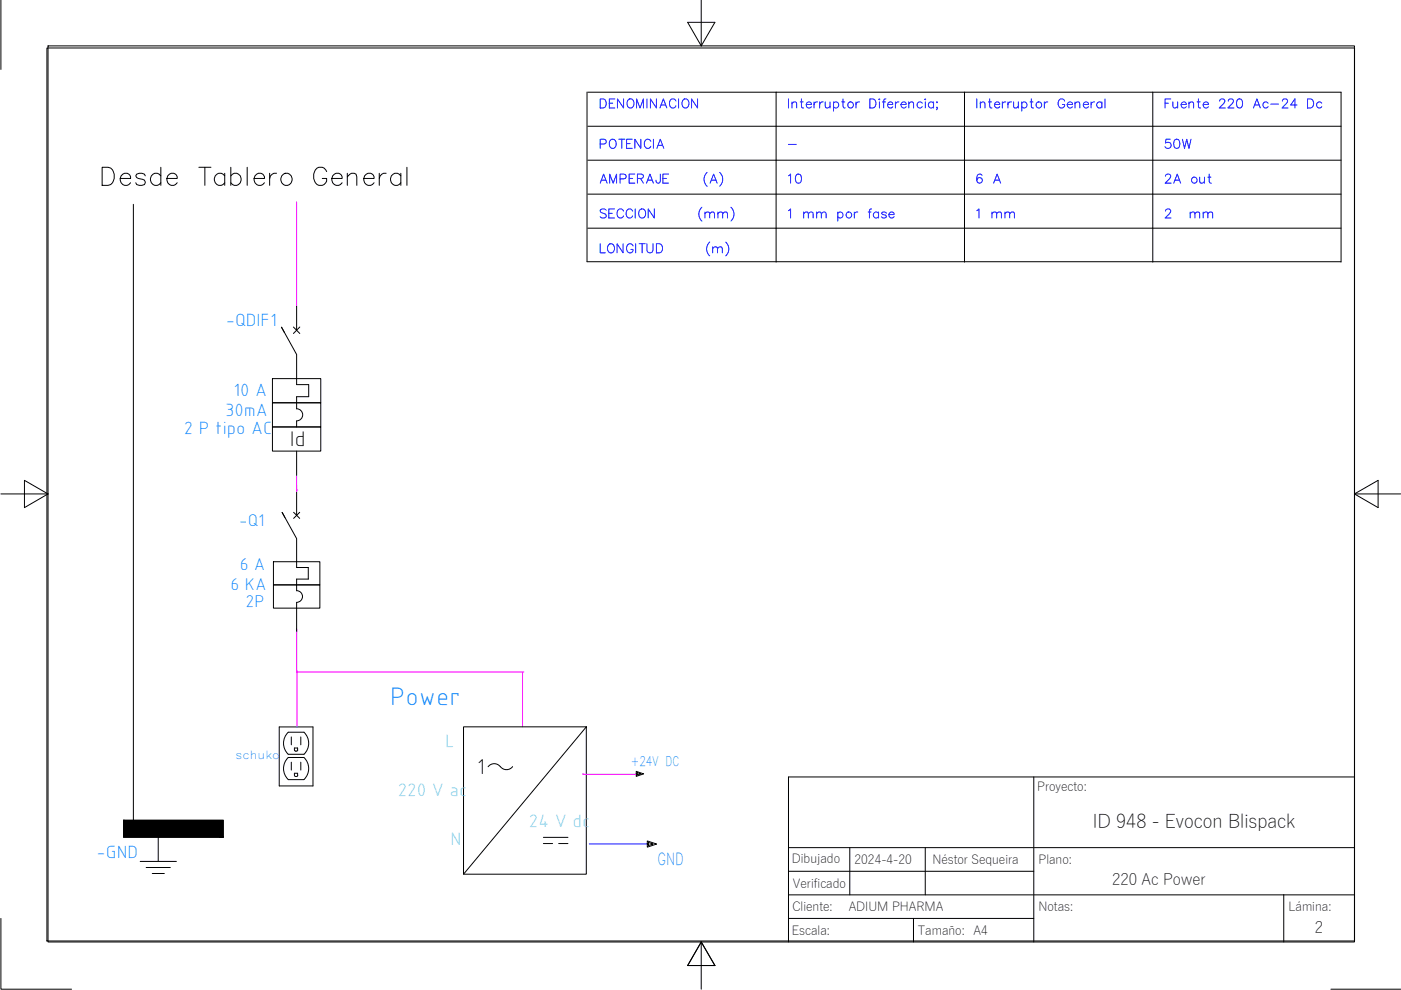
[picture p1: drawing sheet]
<svg xmlns="http://www.w3.org/2000/svg" width="297mm" height="210mm" viewBox="0 0 297 210" stroke-linecap="round" stroke-linejoin="round" font-family="sans-serif">
<!-- layer: 0 -->
<path d="M124.6 19.6h159.7v36M164.5 19.6v36M204.5 19.6v36M244.4 19.6v36M124.6 26.8h159.7M124.6 34h159.7M124.6 41.2h159.7M124.6 48.4h159.7" fill="none" stroke="#000" stroke-width=".21"/>
<g fill="none" stroke="#00f" stroke-width=".21">
<path d="M167.2 21v1.9M167.9 22l.5-.4 .4 .1 .1 1.2M167.9 21.6v1.3M169.7 21.6h.6M169.9 21v1.5l.1 .3 .4 .1M170.9 22.2h1.1a.6 .6 0 0 0-.8-.5 .6 .6 0 0 0-.2 .9 .59 .59 0 0 0 1 0M172.6 21.6v1.3M173.3 21.6a.64 .64 0 0 0-.7 .6M173.8 21.6v1.3M174.5 21.6a.65 .65 0 0 0-.7 .6M175 21.6l.1 1.2 .4 .1 .5-.4M176 21.6v1.3"/>
<path d="M176.7 21.9a.62 .62 0 0 1 .9-.1 .62 .62 0 0 1 0 .9 .62 .62 0 0 1-.9-.1M176.7 21.6v2M178.5 21.6h.6M178.7 21v1.5l.1 .3 .4 .1M181.5 21.6v1.3M182.2 21.6a.65 .65 0 0 0-.7 .6M184.4 21h.7a1.02 1.02 0 0 1 .6 .9 1.02 1.02 0 0 1-.6 1h-.7zM186.4 21.1h.1zM186.5 21.6v1.3M187.1 21.6h.6M187.8 21l-.3 .1-.1 .2v1.6M188.2 22.2h1.1a.6 .6 0 0 0-.8-.5 .6 .6 0 0 0-.2 .9 .59 .59 0 0 0 1 0"/>
<path d="M189.8 21.6v1.3M190.6 21.6a.65 .65 0 0 0-.8 .6M191 22.2h1.1a.59 .59 0 0 0-.8-.5 .59 .59 0 0 0-.2 .9 .57 .57 0 0 0 1 0M192.7 22l.4-.4 .5 .1 .1 1.2M192.7 21.6v1.3M195.5 21.9a.62 .62 0 0 0-.9-.1 .62 .62 0 0 0 0 .9 .62 .62 0 0 0 .9-.1M196.2 21v.2zM196.2 21.6v1.3M197.9 21.9a.62 .62 0 0 0-.9-.1 .62 .62 0 0 0 0 .9 .62 .62 0 0 0 .9-.1M197.9 21.6v1.3M198.6 21.6v.2zM198.6 22.9v-.2l.2 .3-.2 .3"/>
<path d="M207.1 21v1.9M207.8 22l.5-.4 .4 .1 .1 1.2M207.8 21.6v1.3M209.6 21.6h.6M209.8 21v1.5l.1 .3 .4 .1M210.9 22.2h1.1a.6 .6 0 0 0-.9-.5 .6 .6 0 0 0-.2 .9 .59 .59 0 0 0 1.1 0M212.5 21.6v1.3M213.3 21.6a.65 .65 0 0 0-.8 .6M213.7 21.6v1.3M214.4 21.6a.65 .65 0 0 0-.7 .6M214.9 21.6l.1 1.2 .5 .1 .4-.4M215.9 21.6v1.3"/>
<path d="M216.6 21.9a.62 .62 0 0 1 .9-.1 .62 .62 0 0 1 0 .9 .62 .62 0 0 1-.9-.1M216.6 21.6v2M218.4 21.6h.6M218.7 21v1.5l.1 .3 .3 .1M221.4 21.6v1.3M222.1 21.6a.64 .64 0 0 0-.7 .6M225.7 21.4a.71 .71 0 0 0-.8-.4 .71 .71 0 0 0-.6 .7 .8 .8 0 0 0 .3 1 .8 .8 0 0 0 1-.1l.1-.4h-.4M226.3 22.2h1.1a.59 .59 0 0 0-.9-.5 .59 .59 0 0 0-.1 .9 .57 .57 0 0 0 1 0M227.9 22l.5-.4 .5 .1v1.2M227.9 21.6v1.3M229.7 22.2h1.1a.6 .6 0 0 0-.9-.5 .6 .6 0 0 0-.1 .9 .59 .59 0 0 0 1 0M231.3 21.6v1.3"/>
<path d="M232.1 21.6a.65 .65 0 0 0-.8 .6M233.6 21.9a.62 .62 0 0 0-.9-.1 .62 .62 0 0 0 0 .9 .62 .62 0 0 0 .9-.1M233.6 21.6v1.3M234.3 21v1.9M167.2 44.7l.4-.4v1.9M170.4 45.3l.4-.3h.5l.1 1.2M170.4 45v1.2M171.4 45.3l.5-.3h.4l.1 1.2M173.1 45.3l.5-.3h.5v1.2M173.1 45v1.2M174.1 45.3l.5-.3h.5l.1 1.2M177.6 45.2a.61 .61 0 0 1 .9-.1 .61 .61 0 0 1 0 .9 .61 .61 0 0 1-.9-.1"/>
<path d="M177.6 45v1.9M181.1 45v1.2M181.9 45a.61 .61 0 0 0-.8 .5M184.1 45h.6M184.8 44.3l-.4 .1-.1 .3v1.5M186.3 45.2a.61 .61 0 0 0-.9-.1 .61 .61 0 0 0 0 .9 .61 .61 0 0 0 .9-.1M186.3 45v1.2M187.9 45.2a.59 .59 0 0 0-1 0l.3 .3 .6 .2 .1 .2a.59 .59 0 0 1-1 0M188.5 45.5h1.1a.59 .59 0 0 0-.9-.5 .59 .59 0 0 0-.1 .9 .59 .59 0 0 0 1 0"/>
<circle cx="180.3" cy="22.2" r=".64"/>
<circle cx="220.3" cy="22.2" r=".64"/>
<circle cx="180" cy="45.6" r=".63"/>
</g>
<!-- layer: YEL_14_THHN -->
<path d="M62.9 42.8v22.1M62.9 100.8v3.5M62.9 103.9h.1M62.9 133.3v9.3M62.9 142.5h48.2M63 142.3v11.8M110.8 142.6v11.5" fill="none" stroke="#f0f" stroke-width=".21"/>
<!-- layer: WHT_12_THHN -->
<path d="M28.3 43.3v132.3M26.2 173.9h21.1v3.6h-21.1z" fill="none" stroke="#000" stroke-width=".21"/>
<path d="M26.2 173.9l21.1 3.6v-3.6zM26.2 173.9l21.1 3.6h-21.1z" fill="#000" stroke="#000" stroke-width=".21"/>
<!-- layer: SYMS -->
<g fill="none" stroke="#000" stroke-width=".21">
<path d="M60.3 70.5l-.6-1.1 3.2 5.8v6.3h2.5v2.6h-2.5v2.6M62.2 69.3l1.4 1.4M62.9 64.9v5.1M63.6 69.3l-1.4 1.4M57.8 90.5h10.2v5.1h-10.2zM57.8 85.4h10.2v5.1h-10.2zM57.8 80.3h10.2v5.1h-10.2zM62.9 89.3v1.2M62.9 95.6v5.2M62.9 86.7a1.28 1.28 0 0 1 1.3 1.3 1.28 1.28 0 0 1-1.3 1.2M58 119.1h9.8v4.9h-9.8zM60.4 109.7l-.6-1.1 3.1 5.6v6.1h2.5v2.5h-2.5v2.5"/>
<path d="M62.3 108.6l1.2 1.3M62.9 104.3v5M63.5 108.6l-1.2 1.3M58 124h9.8v4.9h-9.8zM62.9 127.7v6.2M62.9 125.2a1.24 1.24 0 0 1 1.2 1.3 1.24 1.24 0 0 1-1.2 1.2M59.2 154.1h7.2v12.5h-7.2zM61.1 155.3h3.3a3.2 3.2 0 0 1 0 4.6h-3.3a3.2 3.2 0 0 1 0-4.6zM61.8 156.2v1.7M63.1 159v-.4h-.7l.1 .6 .4 .1M63.1 159l-.2 .3M63.8 156.2v1.7"/>
<path d="M98.3 154.1h26v31.2h-26zM124.3 154.1l-26 31.2M33.5 177.5v5.1M61.1 165.3h3.4M61.1 165.3a3.2 3.2 0 0 1 0-4.7h3.4a3.2 3.2 0 0 1-.1 4.7M61.8 161.6v1.7M63.1 164.4v-.5h-.7l.1 .7h.4M63.1 164.4l-.2 .2M63.8 161.6v1.7M103.5 162.6a1.62 1.62 0 0 1 2.6 0M106.1 162.5a1.62 1.62 0 0 0 2.6 0M115.2 177.5h5.2"/>
<path d="M115.2 178.9h2M118.4 178.9h2M137.2 178.3l2 .7-2 .6zM137.5 178.6l1 .4-1 .3zM29.7 182.6h7.7M31 183.9h5.1M32.3 185.2h2.5"/>
</g>
<path d="M123.5 164.1h.1" fill="none" stroke="#f00" stroke-width=".21"/>
<path d="M123.6 164.2h11.3" fill="none" stroke="#f0f" stroke-width=".21"/>
<!-- layer: WIRES -->
<path d="M124.9 178.9h12.4" fill="none" stroke="#00f" stroke-width=".21"/>
<path d="M134.9 163.5l1.6 .6-1.6 .5zM135.1 163.8l.8 .3-.8 .2z" fill="none" stroke="#000" stroke-width=".21"/>
<!-- layer: Componentes -->
<path d="M124.5 19.5v36h159.8" fill="none" stroke="#000" stroke-width=".21"/>
<g fill="none" stroke="#000" stroke-width=".21">
<path d="M.2 -.1v14.8M148.7 -.1v9.8M9.9 10.2h277.3v189.3h-277.3zM10.2 9.7h277v190h-277zM145.8 4.7h5.8l-2.9 5zM.2 104.7h10M5.2 101.8l5 2.9-5 2.9zM287.2 104.7h9.8M287.2 104.7l5-2.9v5.8zM167.2 179.7h120M180.2 179.7v10M196.2 179.7v10"/>
<path d="M219.2 164.7v35M287.2 164.7h-120v35M.2 194.7v15h15M148.7 199.7v10M148.7 199.7l2.9 5h-5.8zM167.2 189.7h120M167.2 194.7h52M167.2 184.7h52M193.7 194.7v5M272.2 189.7v10M282.2 209.7h14.8"/>
</g>
<text font-size="7.5" x="20.5" y="40.6">Desde Tablero General</text>
<g font-size="6.2" fill="#00f">
<text x="125.9" y="40.6">AMPERAJE (A)</text>
<text x="125.9" y="48">SECCION (mm)</text>
<text x="125.9" y="55.4">LONGITUD (m)</text>
</g>
<text font-size="5.6" fill="#007fff" x="82.7" y="149.4">Power</text>
<g font-size="5.3" fill="#00f">
<text x="125.9" y="32.8">POTENCIA</text>
<text x="245.9" y="32.8">50W</text>
<text x="165.8" y="40.2">10</text>
<text x="206" y="40.2">6 A</text>
<text x="245.9" y="40.2">2A out</text>
<text x="206" y="47.6">1 mm</text>
<text x="245.9" y="47.6">2 mm</text>
</g>
<g font-size="4.9" fill="#00f">
<text x="125.9" y="24">DENOMINACION</text>
<text x="245.9" y="24">Fuente 220 Ac-24 Dc</text>
</g>
<text font-size="4.8" x="101.1" y="164.1">1</text>
<text font-size="4.7" x="61.4" y="94.6">Id</text>
<g font-size="4" fill="#007fff">
<text x="47.9" y="69.2">-QDIF1</text>
<text x="49.5" y="83.9">10 A</text>
<text x="47.7" y="88.2">30mA</text>
<text x="39" y="92">2 P tipo AC</text>
<text x="20.5" y="181.9">-GND</text>
</g>
<g font-size="4" fill="#6eddc1">
<text x="94.4" y="158.3">L</text>
<text x="84.3" y="168.7">220 V ac</text>
<text x="95.5" y="179.1">N</text>
<text x="112.1" y="175.4">24 V dc</text>
</g>
<text font-size="4" x="231.7" y="175.5">ID 948 - Evocon Blispack</text>
<g font-size="3.8" fill="#007fff">
<text x="50.6" y="111.4">-Q1</text>
<text x="48.9" y="125.1">6 KA</text>
<text x="50.8" y="120.9">6 A</text>
<text x="52.1" y="128.6">2P</text>
</g>
<text font-size="3.5" fill="#007fff" x="139.4" y="183.4">GND</text>
<g font-size="3.3">
<text x="235.8" y="187.7">220 Ac Power</text>
<text x="278.8" y="197.7">2</text>
</g>
<text font-size="2.8" fill="#007fff" x="133.7" y="162.4">+24V DC</text>
<g font-size="2.7">
<text x="219.9" y="167.8">Proyecto:</text>
<text x="167.9" y="183">Dibujado</text>
<text x="181.2" y="183.2">2024-4-20</text>
<text x="197.7" y="183.2">Néstor Sequeira</text>
<text x="220.2" y="183.2">Plano:</text>
<text x="168.1" y="188.2">Verificado</text>
<text x="168" y="193.2">Cliente:</text>
<text x="179.9" y="193.2">ADIUM PHARMA</text>
<text x="220.2" y="193.2">Notas:</text>
<text x="273.2" y="193.2">Lámina:</text>
<text x="167.9" y="198.2">Escala:</text>
<text x="194.6" y="198.2">Tamaño: A4</text>
</g>
<text font-size="2.6" fill="#00f" x="165.8" y="31.8">-</text>
<text font-size="2.4" fill="#007fff" x="50" y="161">schuko</text>
</svg>
